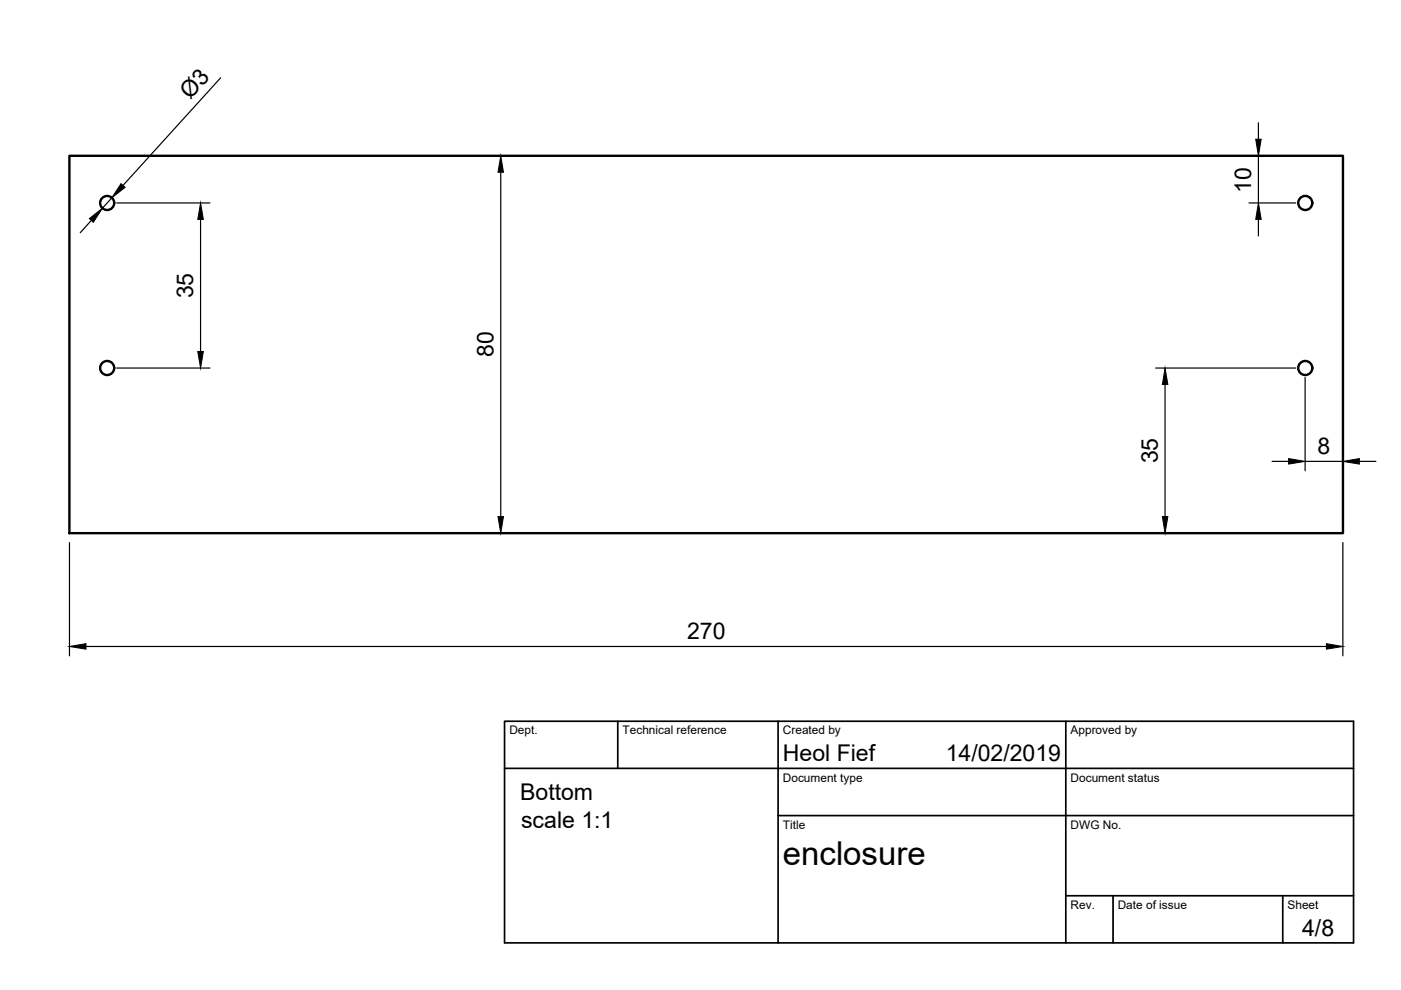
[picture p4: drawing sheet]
<svg xmlns="http://www.w3.org/2000/svg" width="297mm" height="210mm" viewBox="0 0 297 210" stroke-linecap="round" stroke-linejoin="round" font-family="sans-serif">
<!-- layer: Visible -->
<g fill="none" stroke="#000" stroke-width=".51">
<path d="M14.7 33h270v80h-270z"/>
<circle cx="22.7" cy="43" r="1.49"/>
<circle cx="276.7" cy="43" r="1.49"/>
<circle cx="22.7" cy="78" r="1.49"/>
<circle cx="276.7" cy="78" r="1.49"/>
</g>
<!-- layer: TitleBlock -->
<path d="M107 152.9h180v47h-180zM131 152.9v10M165 152.9v47M226 152.9v47M107 162.9h180M165 172.9h122M226 189.9h61M236 189.9v10M272 189.9v10" fill="none" stroke="#000" stroke-width=".36"/>
<!-- layer: Dimensions -->
<g fill="none" stroke="#000" stroke-width=".25">
<path d="M46.8 16.5l-20.7 22.8M106.2 36.5v73M266.8 26v3.5M266.8 33v10M267.9 33h.9M19.4 46.7l-2.4 2.6M23.7 41.9l-2 2.2M24.7 43h19.8M42.5 46.5v28M264.8 43h9.9M266.8 46.5v3.5M24.7 78h19.8"/>
<path d="M245 78h29.7M247 81.5v28M269.7 97.8h3.5M276.7 80v19.8M276.7 97.8h8M284.7 98.6v1.2M288.2 97.8h3.5M14.7 115v24.1M245 113h37.7M284.7 115v24.1M18.2 137.1h263"/>
</g>
<g fill="#000" stroke="#000" stroke-width=".21">
<path d="M25.7 38.9l.8 .8-2.8 2.2zM106.2 33l.5 3.5h-1.1zM266.2 29.5h1.2l-.6 3.5zM18.9 46.3l2.8-2.2-1.9 3zM42.5 43l.6 3.5h-1.2zM266.8 43l.6 3.5h-1.2zM41.9 74.5h1.2l-.6 3.5zM247 78l.6 3.5h-1.2zM273.2 97.2l3.5 .6-3.5 .6zM284.7 97.8l3.5-.6v1.2zM105.6 109.5h1.1l-.5 3.5zM246.4 109.5h1.2l-.6 3.5z"/>
<path d="M14.7 137.1l3.5-.6v1.1zM281.2 136.5l3.5 .6-3.5 .5z"/>
</g>
<text font-size="7" x="166" y="183.4">enclosure</text>
<g font-size="4.9">
<text x="40.3" y="21.2" transform="rotate(-48 40.3 21.2)">Ø3</text>
<text x="265.3" y="40.9" transform="rotate(-90 265.3 40.9)">10</text>
<text x="41" y="63.3" transform="rotate(-90 41 63.3)">35</text>
<text x="104.6" y="75.7" transform="rotate(-90 104.6 75.7)">80</text>
<text x="245.4" y="98.2" transform="rotate(-90 245.4 98.2)">35</text>
<text x="279.4" y="96.3">8</text>
<text x="145.7" y="135.5">270</text>
<text x="166" y="161.4">Heol Fief</text>
<text x="200.5" y="161.4">14/02/2019</text>
<text x="110.3" y="169.6">Bottom</text>
<text x="110.5" y="175.5">scale 1:1</text>
<text x="276.1" y="198.6">4/8</text>
</g>
<g font-size="2.5">
<text x="108" y="155.7">Dept.</text>
<text x="132" y="155.7">Technical reference</text>
<text x="166" y="155.7">Created by</text>
<text x="227" y="155.7">Approved by</text>
<text x="166" y="165.7">Document type</text>
<text x="227" y="165.7">Document status</text>
<text x="166" y="175.7">Title</text>
<text x="227" y="175.7">DWG No.</text>
<text x="227" y="192.7">Rev.</text>
<text x="237" y="192.7">Date of issue</text>
<text x="273" y="192.7">Sheet</text>
</g>
</svg>
